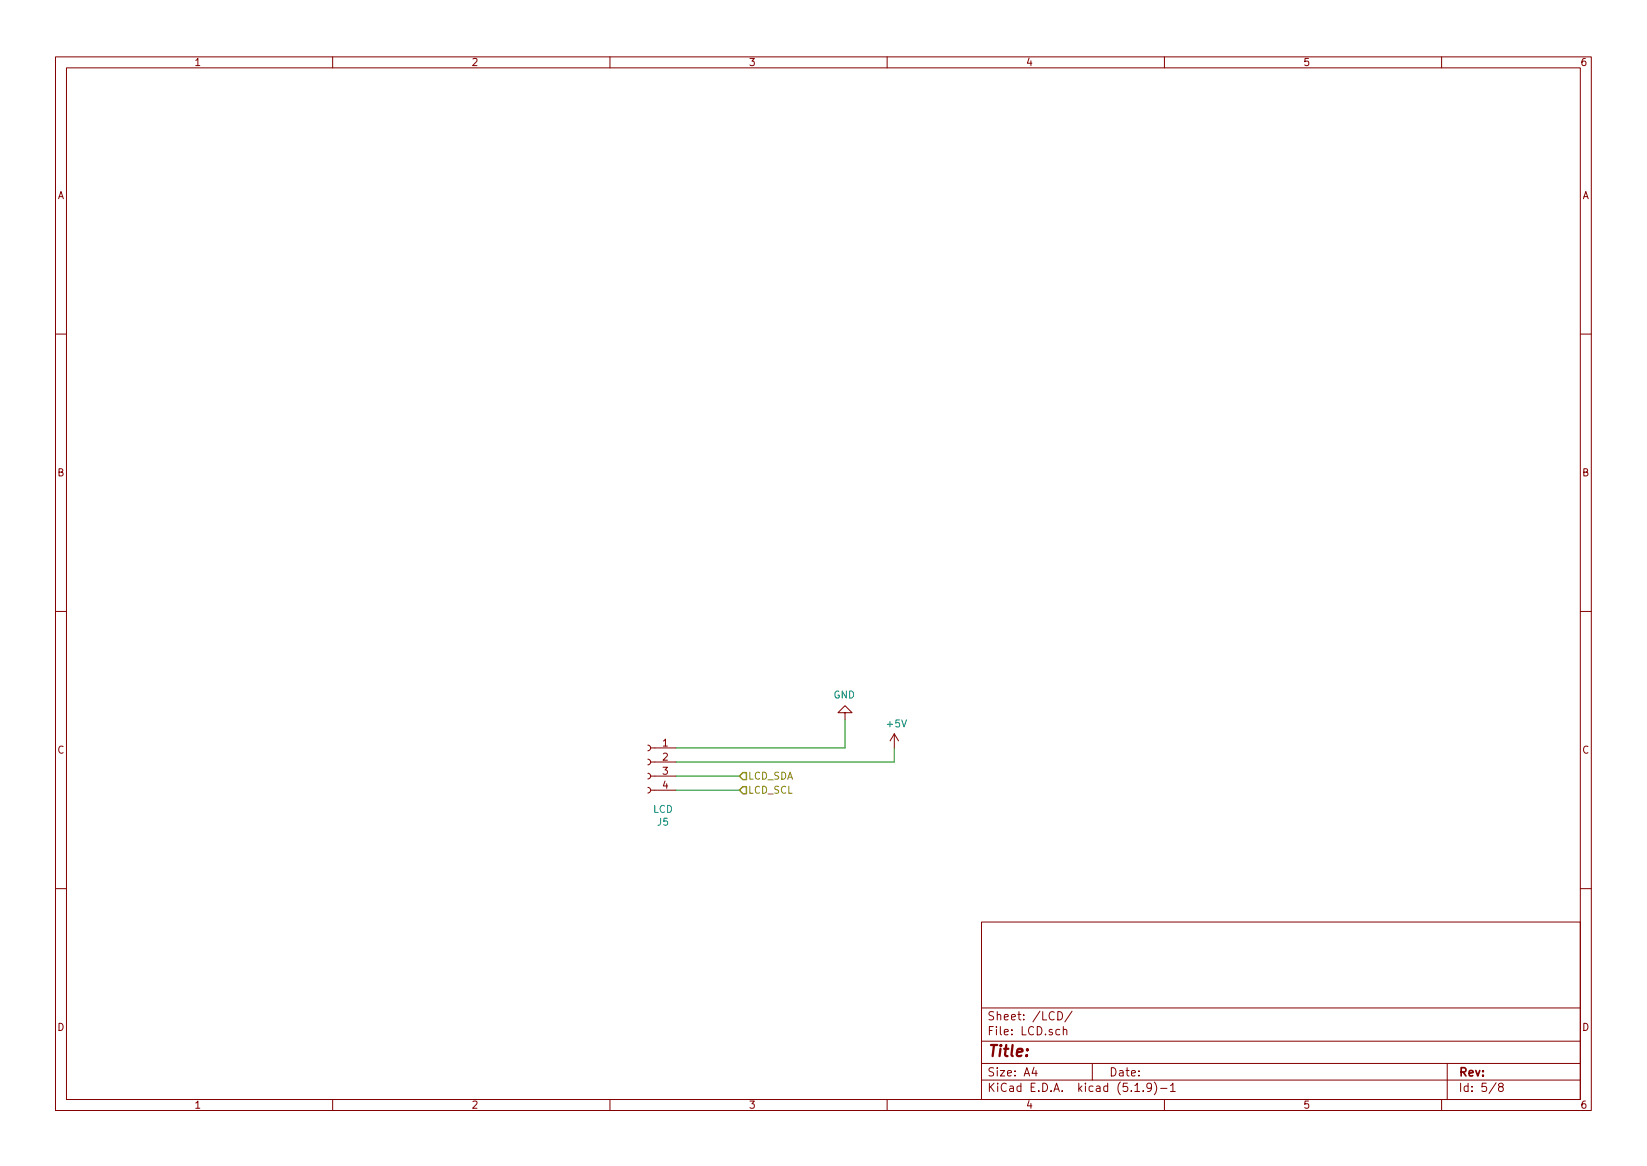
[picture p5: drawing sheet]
EESchema Schematic File Version 4
EELAYER 30 0
EELAYER END
$Descr A4 11693 8268
encoding utf-8
Sheet 5 8
Title ""
Date ""
Rev ""
Comp ""
Comment1 ""
Comment2 ""
Comment3 ""
Comment4 ""
$EndDescr
Text HLabel 5250 5500 2    50   Input ~ 0
LCD_SDA
Text HLabel 5250 5600 2    50   Input ~ 0
LCD_SCL
$Comp
L MMTK-rescue:GND-power-MMTK-rescue #PWR0147
U 1 1
P 6000 5100
F 0 "#PWR0147" H 6000 4850 50  0001 C CNN
F 1 "GND" H 6005 4927 50  0000 C CNN
F 2 "" H 6000 5100 50  0001 C CNN
F 3 "" H 6000 5100 50  0001 C CNN
	1    6000 5100
	-1   0    0    1   
$EndComp
$Comp
L MMTK-rescue:+5V-power-MMTK-rescue #PWR0148
U 1 1
P 6350 5300
F 0 "#PWR0148" H 6350 5150 50  0001 C CNN
F 1 "+5V" H 6365 5473 50  0000 C CNN
F 2 "" H 6350 5300 50  0001 C CNN
F 3 "" H 6350 5300 50  0001 C CNN
	1    6350 5300
	1    0    0    -1  
$EndComp
Wire Wire Line
	6000 5300 6000 5100
Wire Wire Line
	4800 5300 6000 5300
Wire Wire Line
	4800 5500 5250 5500
Wire Wire Line
	5250 5600 4800 5600
Wire Wire Line
	4800 5400 6350 5400
Wire Wire Line
	6350 5300 6350 5400
$Comp
L MMTK-rescue:Conn_01x04_Female-Connector-MMTK-rescue J5
U 1 1
P 4600 5400
F 0 "J5" H 4492 4975 50  0000 C CNN
F 1 "LCD" H 4492 5066 50  0000 C CNN
F 2 "Connector_PinSocket_2.54mm:PinSocket_1x04_P2.54mm_Horizontal" H 4600 5400 50  0001 C CNN
F 3 "~" H 4600 5400 50  0001 C CNN
	1    4600 5400
	-1   0    0    -1  
$EndComp
$EndSCHEMATC
